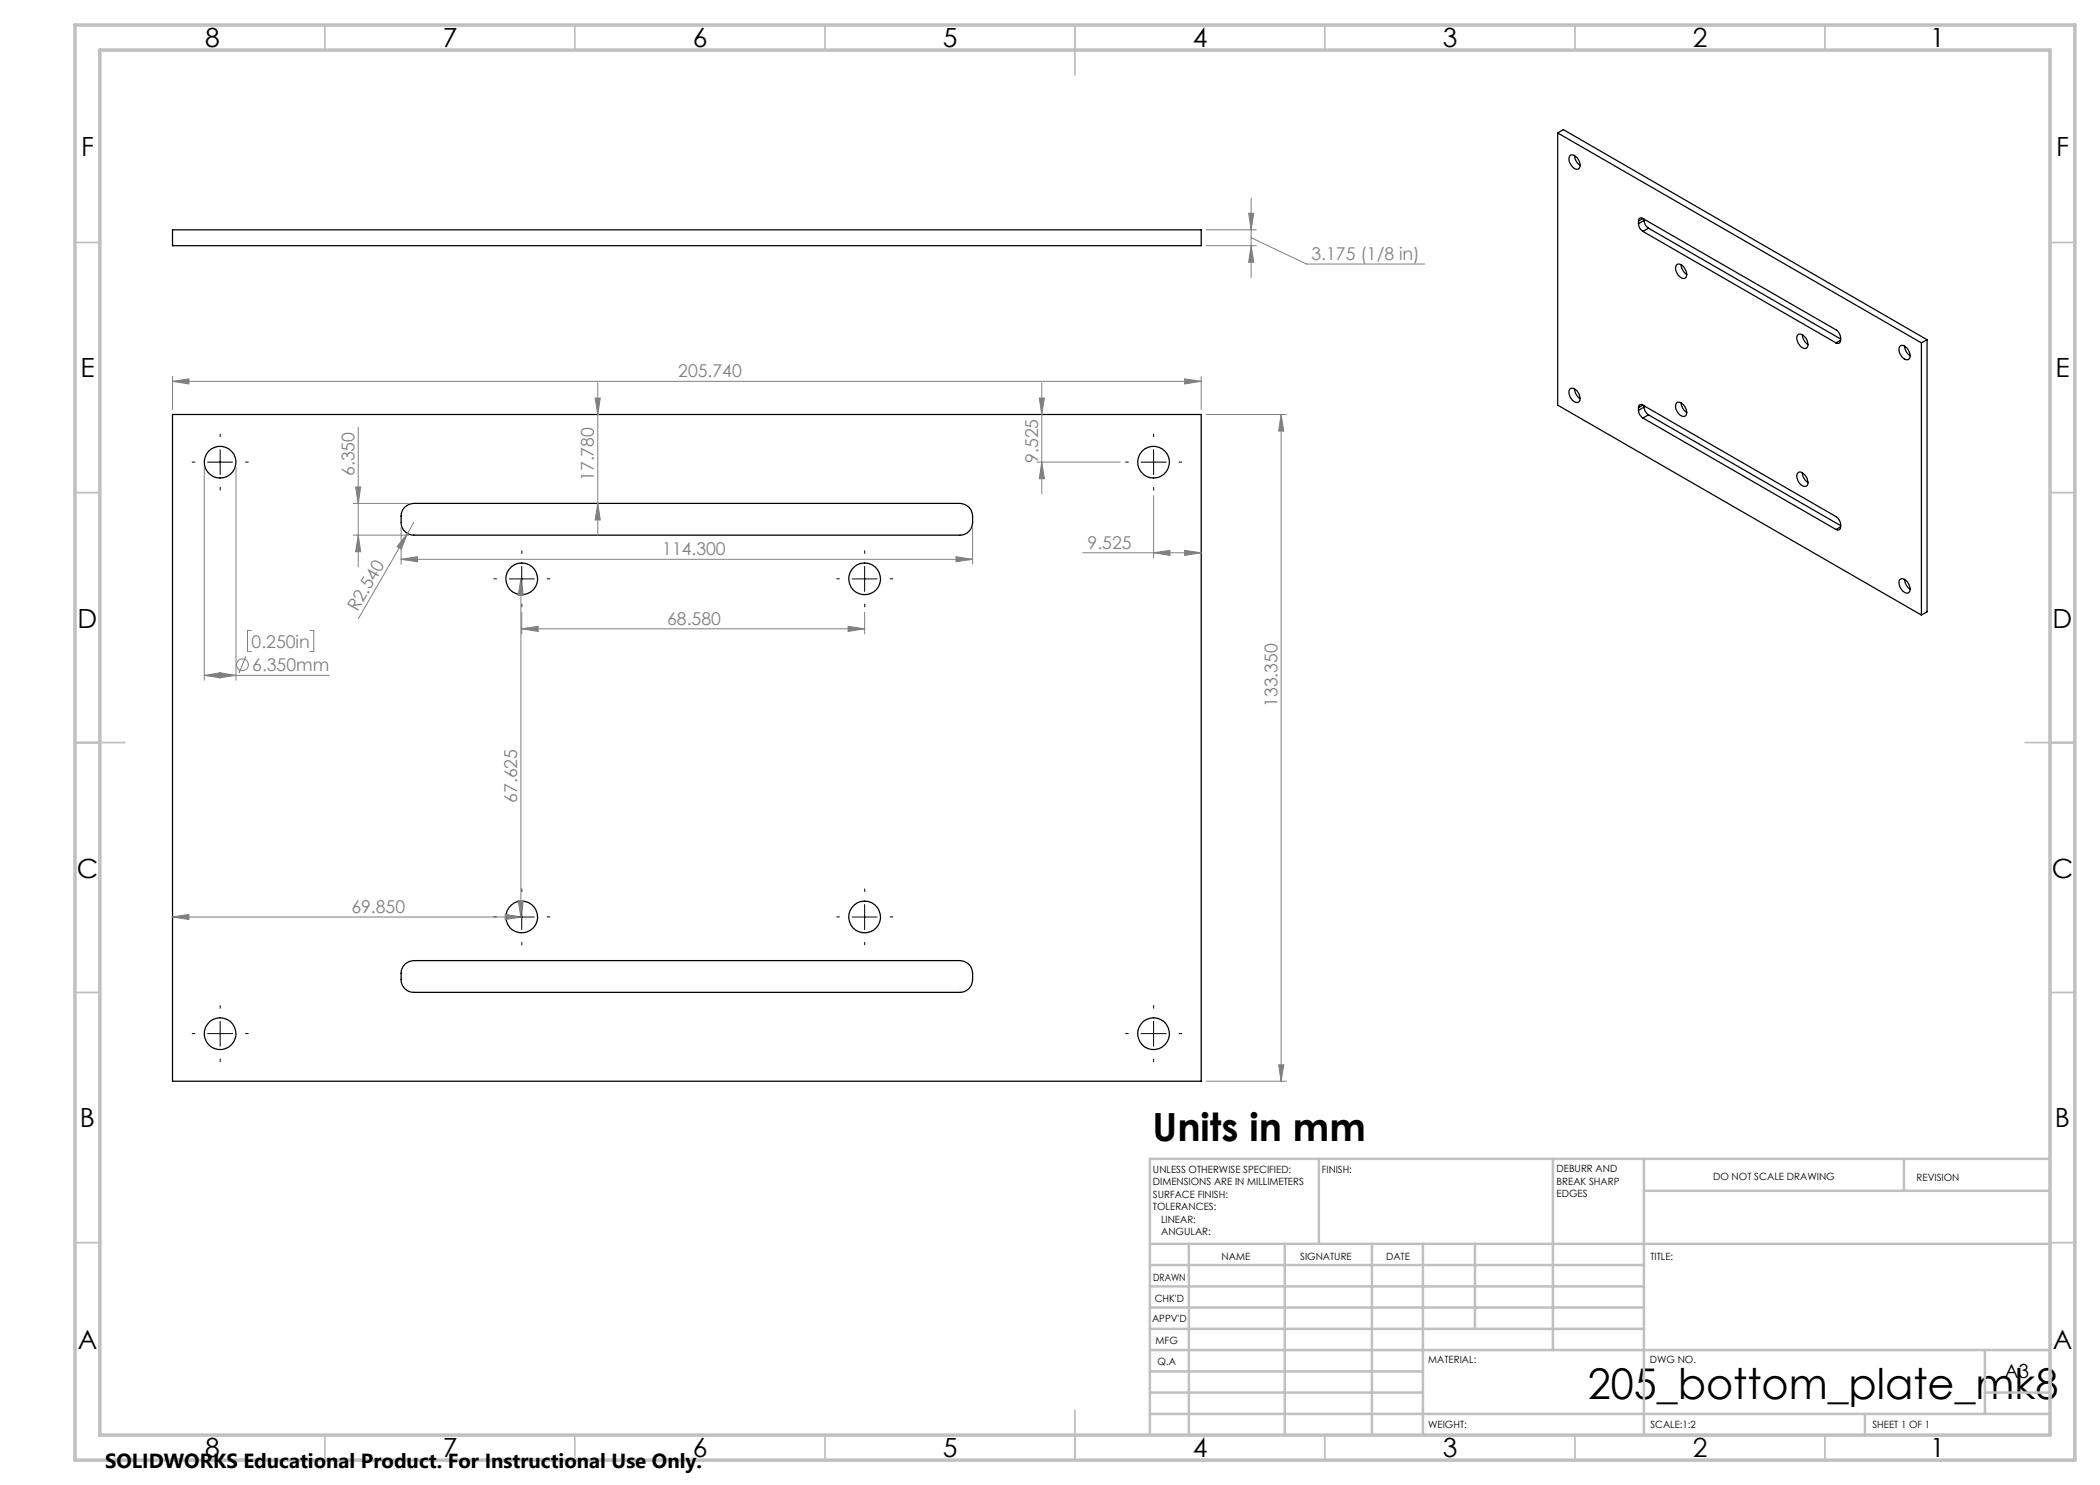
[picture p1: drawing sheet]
<svg xmlns="http://www.w3.org/2000/svg" width="420mm" height="297mm" viewBox="0 0 420 297" stroke-linecap="round" stroke-linejoin="round" font-family="sans-serif">
<g fill="none" stroke="#000" stroke-width=".25">
<path d="M311.5 26.6l1.2-.7 72.7 42M311.5 26.6l72.8 42M311.5 26.6v54.4l72.8 42M314.1 31a1.74 1.74 0 0 1 1.9 1.7 .79 .79 0 0 1-.3 1.1 .79 .79 0 0 1-1.1-.3 1.86 1.86 0 0 1-.5-2.5zM314.9 31.1l.4 1.2 .7 .8M34.5 46h205.7v3.1h-205.7zM327.7 44.7a1.91 1.91 0 0 0 .9 1.6M327.7 44.2v.5M328.6 43.7l38.6 22.3a2.14 2.14 0 0 1 .9 2M328.6 43.7a.53 .53 0 0 0-.6-.1 .53 .53 0 0 0-.3 .6M328.6 46.3l38.6 22.3M328.6 43.7l-.9 .5"/>
<path d="M328.8 44.1a1.91 1.91 0 0 0 .9 1.5M328.8 44.1l-1.1 .6M328.8 43.8v.3M329.7 45.6l-1.1 .7M329.7 45.6l38.4 22.2M335.3 52.9a1.36 1.36 0 0 1 1.8 1.1l.2 .7a.73 .73 0 0 1-.2 .9 .73 .73 0 0 1-1-.1 2.05 2.05 0 0 1-.8-2.6zM336.2 52.9a2.57 2.57 0 0 0 1.2 2M314 77.8a1.46 1.46 0 0 1 1.9 1.4l.1 .3a.75 .75 0 0 1-.3 .9 .75 .75 0 0 1-.9-.1 2.05 2.05 0 0 1-.8-2.5zM314.9 77.8a2.57 2.57 0 0 0 1.1 1.9M359.6 67a1.38 1.38 0 0 1 1.8 1l.2 .6a.75 .75 0 0 1-.3 1 .75 .75 0 0 1-1-.1 2.09 2.09 0 0 1-.7-2.5zM360.5 67a2.57 2.57 0 0 0 1.1 1.9M368.1 68a.56 .56 0 0 1-.2 .6 .56 .56 0 0 1-.7 0"/>
<path d="M368.1 68l-.9 .6M380.1 69.1a1.74 1.74 0 0 1 1.9 1.7 .8 .8 0 0 1-.2 1.1 .8 .8 0 0 1-1.2-.3 1.91 1.91 0 0 1-.5-2.5zM380.9 69.2l.4 1.2 .7 .8M384.3 68.6v54.4M385.4 67.9l-1.1 .7M385.4 67.9v54.5l-1.1 .6M34.5 82.9h205.7v133.3h-205.7zM327.7 82.1a1.91 1.91 0 0 0 .9 1.5M327.7 81.5v.6M328.6 81l38.6 22.3a2.12 2.12 0 0 1 .9 2.1M328.6 81a.53 .53 0 0 0-.6 0 .53 .53 0 0 0-.3 .5M328.6 83.6l38.6 22.3"/>
<path d="M328.6 81l-.9 .5M328.8 81.4a1.91 1.91 0 0 0 .9 1.6M328.8 81.1v.3M328.8 81.4l-1.1 .7M329.7 83l-1.1 .6M329.7 83l38.4 22.1M335.3 80.6a1.37 1.37 0 0 1 1.8 1l.2 .3a.85 .85 0 0 1-.2 1.3 .85 .85 0 0 1-1.3-.3 1.86 1.86 0 0 1-.5-2.3zM336.2 80.6a2.57 2.57 0 0 0 1.2 1.9M359.6 94.6a.94 .94 0 0 1 1.4 .4 1.68 1.68 0 0 1 .3 2.2 1.83 1.83 0 0 1-1.9-2.2zM360.5 94.6a2.57 2.57 0 0 0 1.1 1.9M81 101.4a2.71 2.71 0 0 1 1.8-.7h109.2a2.53 2.53 0 0 1 2.5 2.5 3.1 3.1 0 0 1-1.6 3.7l-.9 .1h-109.2a2.53 2.53 0 0 1-2.6-2.5 3.4 3.4 0 0 1 .8-3.1zM368.1 105.4a.56 .56 0 0 1-.2 .6 .56 .56 0 0 1-.7-.1"/>
<path d="M368.1 105.4l-.9 .5M380 115.9a1.46 1.46 0 0 1 1.9 1.4l.1 .3a.74 .74 0 0 1-.3 .9 .74 .74 0 0 1-.9-.1 2.05 2.05 0 0 1-.8-2.5zM380.9 115.9a2.57 2.57 0 0 0 1.1 1.9M81 192.9a2.71 2.71 0 0 1 1.8-.8h109.2a2.53 2.53 0 0 1 2.5 2.6 3.1 3.1 0 0 1-1.6 3.6l-.9 .2h-109.2a2.53 2.53 0 0 1-2.6-2.6 3.4 3.4 0 0 1 .8-3z"/>
<circle cx="44" cy="92.4" r="3.2"/>
<circle cx="230.7" cy="92.4" r="3.2"/>
<circle cx="104.4" cy="115.8" r="3.2"/>
<circle cx="172.9" cy="115.8" r="3.2"/>
<circle cx="104.4" cy="183.4" r="3.2"/>
<circle cx="172.9" cy="183.4" r="3.2"/>
<circle cx="44" cy="206.7" r="3.2"/>
<circle cx="230.7" cy="206.7" r="3.2"/>
</g>
<g fill="none" stroke="#808080" stroke-width=".2">
<path d="M250.2 39.6v15.9M241.2 49.1h10M241.2 46h10M249.7 42.6h1.1l-.6 3.4zM250.2 49.1l.6 3.4h-1.1zM250.2 47.6l11.1 5.2h23.6M34.5 76.3l3.3-.5v1zM34.5 75.3v6.6M34.5 76.3h205.7M119 79.6h1.1l-.5 3.3zM119.6 76.5v30.5M207.9 79.6h1l-.5 3.3z"/>
<path d="M208.4 76.5v22.3M236.9 75.8l3.3 .5-3.3 .5zM240.2 75.3v6.6M40.9 93.4v42.7M47.2 93.4v42.7M71.1 97.4h1l-.5 3.3zM71.6 85.5v27.9M207.4 92.4h16.6M208.4 92.4l.5 3.3h-1zM230.7 99.1v12.5M241.2 82.9h16M256.2 82.9l.6 3.3h-1.1z"/>
<path d="M256.2 82.9v133.3M70.6 100.7h11.1M70.6 107h11.1M71.6 107l.5 3.3h-1zM80.2 111.9l3.3-.6v1.1zM80.2 105.5v7.4M80.2 111.9h114.3M81.5 106.7l-1.2 3.1-.9-.5zM81.5 106.7l-9.8 17M82.8 104.5l-1.3 2.2M104.2 115.8l.5 3.3h-1.1zM104.2 115.8v67.6"/>
<path d="M119.6 100.7l.5 3.3h-1.1zM191.2 111.3l3.3 .6-3.3 .5zM194.5 105.5v7.4M216.5 110.6h23.7M230.7 110.6l3.3-.5v1zM236.9 110.1l3.3 .5-3.3 .5zM40.9 135.1l3.2-.6v1.1zM40.9 135.1h24.9M43.9 134.5l3.3 .6-3.3 .5zM49.2 131.3l-1.4 3.4M50.3 126.1h-.8v4.2h.8M61.9 126.1h.9v4.2h-.9"/>
<path d="M104.4 125.8l3.2-.5v1zM104.4 122.4v4.4M104.4 125.8h68.5M169.6 125.3l3.3 .5-3.3 .5zM172.9 122.4v4.4M34.5 183.4l3.3-.5v1zM34.5 183.4h69.9M101 182.9l3.4 .5-3.4 .5zM103.6 180.1h1.1l-.5 3.3zM241.2 216.2h16M255.7 213h1.1l-.6 3.2z"/>
<circle cx="48.5" cy="133" r="1.18"/>
</g>
<g fill="none" stroke="#000" stroke-width=".2" stroke-dasharray="15.2 1.3 1.3 1.3" stroke-linecap="butt">
<path d="M39 92.4h-.6M44 87.4v-.7M44 97.4v.7M49 92.4h.7M225.7 92.4h-.6M230.7 87.4v-.7M230.7 97.4v.7M235.7 92.4h.7M99.4 115.8h-.7M104.4 110.8v-.7M109.4 115.8h.6M167.9 115.8h-.6"/>
<path d="M172.9 110.8v-.7M177.9 115.8h.7M104.4 120.8v.6M172.9 120.8v.6M104.4 178.4v-.7M172.9 178.4v-.7M99.4 183.4h-.7M104.4 188.4v.7M109.4 183.4h.6M167.9 183.4h-.6M172.9 188.4v.7M177.9 183.4h.7"/>
<path d="M39 206.7h-.6M44 201.7v-.7M44 211.7v.7M49 206.7h.7M225.7 206.7h-.6M230.7 201.7v-.7M230.7 211.7v.7M235.7 206.7h.7"/>
</g>
<g fill="none" stroke="#000" stroke-width=".2">
<path d="M41.5 92.4h5M44 90v4.9M228.2 92.4h5M230.7 90v4.9M101.8 115.8h5.1M104.4 113.3v5M170.4 115.8h5M172.9 113.3v5M101.8 183.4h5.1M104.4 180.9v5M170.4 183.4h5M172.9 180.9v5"/>
<path d="M41.5 206.7h5M44 204.3v4.9M228.2 206.7h5M230.7 204.3v4.9"/>
</g>
<g fill="none" stroke="#c0c0c0" stroke-width=".35">
<path d="M65 5v5M115 5v5M165 5v5M215 5v10M265 5v5M315 5v5M365 5v5M15 48.5h5M410 48.5h5M15 98.5h5M410 98.5h5M15 148.5h10"/>
<path d="M405 148.5h10M15 198.5h5M410 198.5h5M15 248.5h5M410 248.5h5M65 287v5M115 287v5M165 287v5M215 282v10M265 287v5M315 287v5M365 287v5"/>
</g>
<g fill="none" stroke="#c0c0c0" stroke-width=".5">
<path d="M263.8 231.8v17M310.6 231.8v38.2M328.8 231.8v55.2M328.8 238.2h81.2M380.8 231.8v6.4M410 231.8h-180v55.2M230 248.8h180M230 257.3h98.8M230 253h98.8M237.8 248.8v38.2M257 248.8v38.2M274.4 248.8v38.2"/>
<path d="M284.6 248.8v38.2M295 248.8v17M230 265.8h98.8M230 261.5h98.8M230 278.5h54.6M230 274.3h54.6M230 270h180M397 278.5h13M397 270v12.8M230 282.8h180M373 282.8v4.2"/>
</g>
<path d="M15 5h400v287h-400zM20 10h390v277h-390z" fill="none" stroke="#c0c0c0" stroke-width=".7"/>
<g fill="#808080">
<path d="M81.5 106.7l-1.2 3.1-.9-.5z"/>
<path d="M101 182.9l3.4 .5-3.4 .5zM34.5 183.4l3.3-.5v1z"/>
<path d="M34.5 76.3l3.3-.5v1zM236.9 75.8l3.3 .5-3.3 .5zM230.7 110.6l3.3-.5v1zM236.9 110.1l3.3 .5-3.3 .5zM40.9 135.1l3.2-.6v1.1zM43.9 134.5l3.3 .6-3.3 .5zM104.4 125.8l3.2-.5v1zM169.6 125.3l3.3 .5-3.3 .5zM250.2 49.1l.6 3.4h-1.1zM249.7 42.6h1.1l-.6 3.4z"/>
<path d="M208.4 92.4l.5 3.3h-1zM207.9 79.6h1l-.5 3.3zM119.6 100.7l.5 3.3h-1.1zM119 79.6h1.1l-.5 3.3z"/>
<path d="M256.2 82.9l.6 3.3h-1.1zM255.7 213h1.1l-.6 3.2zM71.1 97.4h1l-.5 3.3zM71.6 107l.5 3.3h-1zM104.2 115.8l.5 3.3h-1.1zM103.6 180.1h1.1l-.5 3.3z"/>
<path d="M80.2 111.9l3.3-.6v1.1zM191.2 111.3l3.3 .6-3.3 .5z"/>
</g>
<text font-size="8.5" x="317.6" y="279.7">205_bottom_plate_mk8</text>
<text font-size="7.8" x="230.5" y="228.3">Units in mm</text>
<g font-size="5.3">
<text x="41" y="9.5">8</text>
<text x="88.5" y="9.5">7</text>
<text x="138.5" y="9.5">6</text>
<text x="188.5" y="9.5">5</text>
<text x="238.5" y="9.5">4</text>
<text x="288.5" y="9.5">3</text>
<text x="338.5" y="9.5">2</text>
<text x="386" y="9.5">1</text>
<text x="16.2" y="31.2">F</text>
<text x="411.2" y="31.2">F</text>
<text x="16.1" y="75.5">E</text>
<text x="411.1" y="75.5">E</text>
<text x="15.5" y="125.5">D</text>
<text x="410.5" y="125.5">D</text>
<text x="15.4" y="175.5">C</text>
<text x="410.4" y="175.5">C</text>
<text x="16" y="225.5">B</text>
<text x="411" y="225.5">B</text>
<text x="15.5" y="269.7">A</text>
<text x="410.5" y="269.7">A</text>
<text x="41" y="291.5">8</text>
<text x="88.5" y="291.5">7</text>
<text x="138.5" y="291.5">6</text>
<text x="188.5" y="291.5">5</text>
<text x="238.5" y="291.5">4</text>
<text x="288.5" y="291.5">3</text>
<text x="338.5" y="291.5">2</text>
<text x="386" y="291.5">1</text>
</g>
<text font-size="4.1" x="21" y="293.7">SOLIDWORKS Educational Product. For Instructional Use Only.</text>
<text font-size="3.9" x="400.9" y="275.5">A3</text>
<g font-size="3.5" fill="#808080">
<text x="262.3" y="52">3.175 (1/8 in)</text>
<text x="135.7" y="75.5">205.740</text>
<text x="70.9" y="95.2" transform="rotate(-90 70.9 95.2)">6.350</text>
<text x="207.6" y="92.5" transform="rotate(-90 207.6 92.5)">9.525</text>
<text x="118.8" y="96.2" transform="rotate(-90 118.8 96.2)">17.780</text>
<text x="132.5" y="111.1">114.300</text>
<text x="217.5" y="109.8">9.525</text>
<text x="71.5" y="122.5" transform="rotate(-60 71.5 122.5)">R2.540</text>
<text x="133.4" y="125">68.580</text>
<text x="50.3" y="129.5">0.250in</text>
<text x="50.4" y="134.3">6.350mm</text>
<text x="255.5" y="141.4" transform="rotate(-90 255.5 141.4)">133.350</text>
<text x="103.4" y="160.6" transform="rotate(-90 103.4 160.6)">67.625</text>
<text x="70.3" y="182.6">69.850</text>
</g>
<g font-size="2">
<text x="230.6" y="234.6">UNLESS OTHERWISE SPECIFIED:</text>
<text x="230.6" y="237.1">DIMENSIONS ARE IN MILLIMETERS</text>
<text x="230.6" y="239.6">SURFACE FINISH:</text>
<text x="264.4" y="234.6">FINISH:</text>
<text x="311.3" y="234.5">DEBURR AND</text>
<text x="311.3" y="237">BREAK SHARP</text>
<text x="311.3" y="239.5">EDGES</text>
<text x="342.6" y="236">DO NOT SCALE DRAWING</text>
<text x="383.3" y="236.2">REVISION</text>
<text x="230.6" y="242.1">TOLERANCES:</text>
<text x="232.2" y="244.6">LINEAR:</text>
<text x="232.2" y="247.1">ANGULAR:</text>
<text x="244.3" y="252">NAME</text>
<text x="260" y="251.9">SIGNATURE</text>
<text x="277.2" y="251.9">DATE</text>
<text x="330.1" y="251.9">TITLE:</text>
<text x="230.6" y="256.1">DRAWN</text>
<text x="230.9" y="260.3">CHK'D</text>
<text x="230.4" y="264.4">APPV'D</text>
<text x="231.1" y="268.8">MFG</text>
<text x="231.5" y="273">Q.A</text>
<text x="285.6" y="272.5">MATERIAL:</text>
<text x="330" y="272.5">DWG NO.</text>
<text x="285.6" y="285.5">WEIGHT:</text>
<text x="330.1" y="285.6">SCALE:1:2</text>
<text x="374.5" y="285.6">SHEET 1 OF 1</text>
</g>
</svg>
